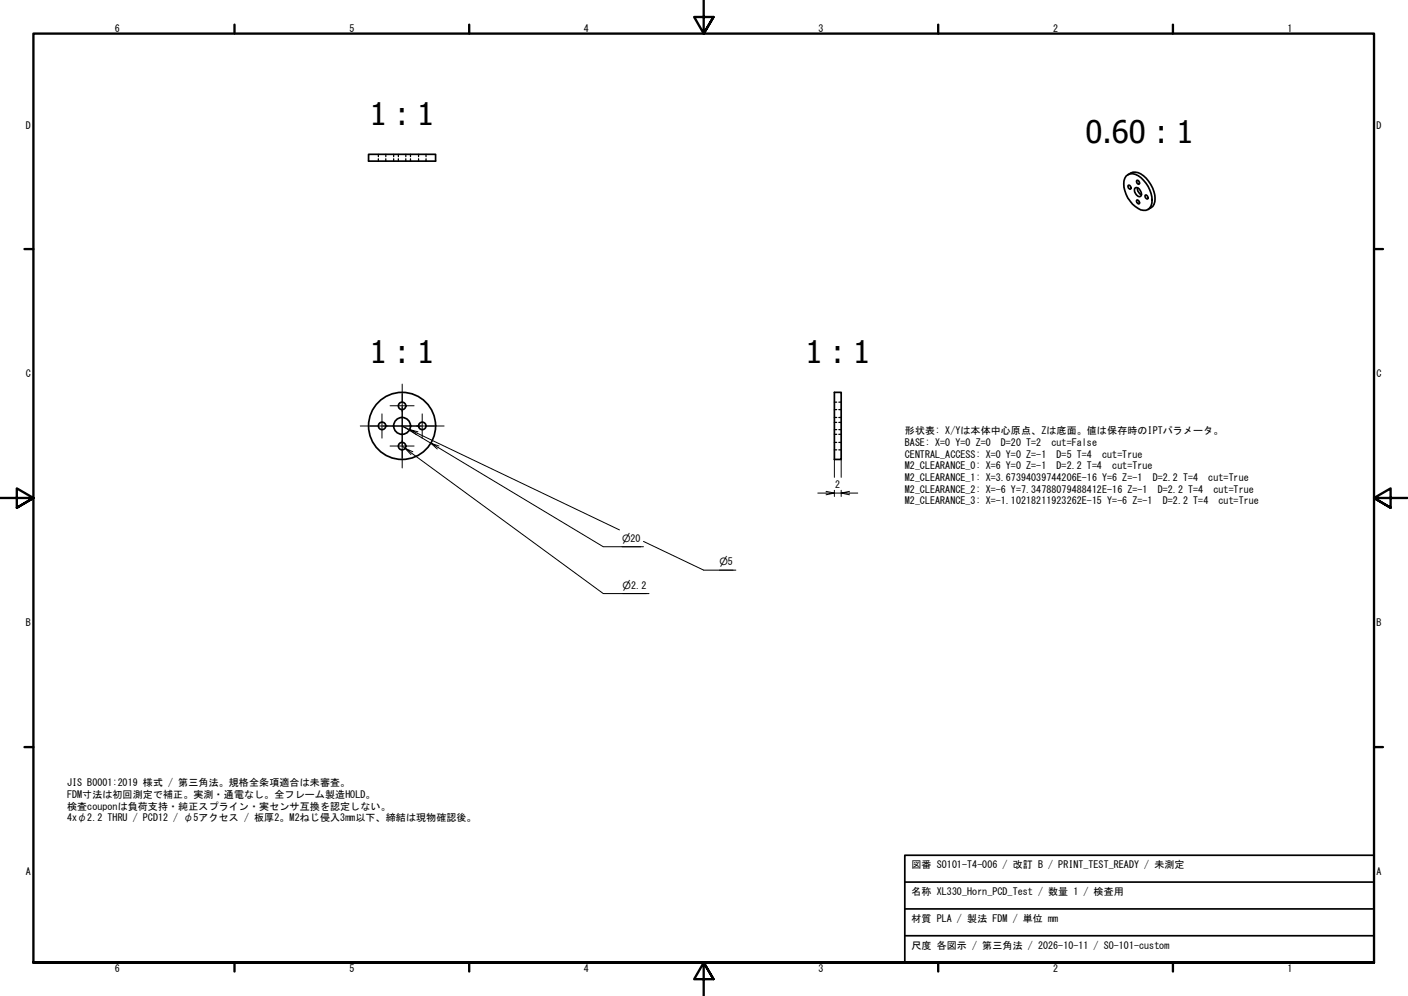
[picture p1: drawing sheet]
<svg xmlns="http://www.w3.org/2000/svg" width="420mm" height="297mm" viewBox="0 0 420 297" stroke-linecap="round" stroke-linejoin="round" font-family="sans-serif">
<!-- layer: Visible (ISO) -->
<g fill="none" stroke="#000" stroke-width=".51">
<path d="M110 46h20v2.1h-20zM336 52.5a3.1 3.1 0 0 1 4.4 .4 8.6 8.6 0 0 1 3.1 8.5 2.41 2.41 0 0 1-3.9 .8 8.4 8.4 0 0 1-3.9-9.1zM336.5 52.1a3.5 3.5 0 0 1 4.7 .3 8.5 8.5 0 0 1 3.2 8.5l-.4 .7-1.4 .9M336.7 55.2a.7 .7 0 0 1 .7 .5 .7 .7 0 0 1-.2 .7 .82 .82 0 0 1-.5-1.2zM338.8 56a1.75 1.75 0 0 1 1.5 2.6 1.75 1.75 0 0 1-1.5-2.6zM339.3 59.6l.5 .3 .2 .9a.74 .74 0 0 1-.7-.4 .74 .74 0 0 1 0-.8zM339.3 53.8a.7 .7 0 0 1 .7 .4 .7 .7 0 0 1-.2 .8 .82 .82 0 0 1-.5-1.2zM339.4 56a2.07 2.07 0 0 0 1.2 2.1M341.8 58.2h.3a.74 .74 0 0 1 .2 1.2 .82 .82 0 0 1-.5-1.2zM249 117h2v20h-2z"/>
<circle cx="114" cy="127" r="1.11"/>
<circle cx="120" cy="127" r="10"/>
<circle cx="120" cy="127" r="2.51"/>
<circle cx="120" cy="133" r="1.11"/>
<circle cx="120" cy="121" r="1.11"/>
<circle cx="126" cy="127" r="1.11"/>
</g>
<!-- layer: Hidden (ISO) -->
<g fill="none" stroke="#000" stroke-width=".38">
<path d="M112.9 46v.7M112.9 47.4v.7M115.1 46v.7M115.1 47.4v.7M117.5 46v.7M117.5 47.4v.7M118.9 46v.7M118.9 47.4v.7M121.1 46v.7M121.1 47.4v.7M122.5 46v.7M122.5 47.4v.7"/>
<path d="M124.9 46v.7M124.9 47.4v.7M127.1 46v.7M127.1 47.4v.7M249 119.9h.7M250.3 119.9h.7M249 134.2h.7M249 131.9h.7M249 122.2h.7M249 128.1h.7M249 126h.7M249 129.5h.7"/>
<path d="M249 124.5h.7M250.3 134.2h.7M250.3 131.9h.7M250.3 122.2h.7M250.3 128.1h.7M250.3 126h.7M250.3 129.5h.7M250.3 124.5h.7"/>
</g>
<!-- layer: Border (ISO) -->
<g fill="none" stroke="#000" stroke-width=".7">
<path d="M70 7.4v2.6M140 7.4v2.6M210 0v10l-2.9-4.9h5.8l-2.9 4.9 2.9-4.9M280 7.4v2.6M350 7.4v2.6M7.3 74.3h2.7M410 74.3h2.7M0 148.5h10l-5-2.8v5.7l5-2.9-5 2.9M420 148.5h-10l5-2.8v5.7l-5-2.9 5 2.9M7.3 222.8h2.7M410 222.8h2.7M10 287.1v-277.1h400v277.1h-400h400"/>
<path d="M70 287.1v2.6M140 287.1v2.6M212.9 292l-2.9-4.9 2.9 4.9h-5.8l2.9-4.9v9.9M280 287.1v2.6M350 287.1v2.6"/>
</g>
<!-- layer: Title (ISO) -->
<path d="M270 255.1h140v32h-140zM270 263.1h140M270 271.1h140M270 279.1h140" fill="none" stroke="#000" stroke-width=".51"/>
<!-- layer: Center Mark (ISO) -->
<g fill="none" stroke="#000" stroke-width=".3">
<path d="M120 117.5v7.1M120 114.5v5.3M107.5 127h5.3M110.4 127h7.2M114 123.4v7.3M114.2 127h1.6M115 127h10M116.4 133h7.2M116.4 121h7.2M117.2 127h5.5M120 129.5v7.1M120 122v10.1"/>
<path d="M120 121.3v1.5M120 124.3v5.5M120 131.3v1.5M120 134.3v5.3M122.4 127h7.2M124.3 127h1.4M126 123.4v7.3M127.3 127h5.2"/>
</g>
<!-- layer: Dimension (ISO) -->
<g fill="none" stroke="#000" stroke-width=".3">
<path d="M120 133l2.6 2.6M123.2 134.7l-2.3-1 59.1 43.3h13.7M124.3 129.7l-2.1-1.6-2.2-1.1 8.6 5.2 1.9 1.7M124.7 128.8l-2.5-.7 62.6 29.9M131 133l-2.4-.8 51.4 30.9h12M249 137v5.4M251 137v5.4M244 147.1h5l-2.5 .5M246.5 146.5l7 1.1M249 146.2v1.9M251 146.2v1.9M253.5 146.5l-2.5 .6h5"/>
<path d="M185.6 163.1h5.6M185.8 177h7.1M192 161.5l18 8.5h9.6"/>
</g>
<g font-size="9.3">
<text x="110.4" y="37.3">1 : 1</text>
<text x="323.9" y="42.7">0.60 : 1</text>
<text x="110.4" y="108.3">1 : 1</text>
<text x="240.4" y="108.3">1 : 1</text>
</g>
<g font-size="3">
<text x="34.2" y="9.6">6</text>
<text x="104.3" y="9.6">5</text>
<text x="174.2" y="9.6">4</text>
<text x="244.2" y="9.6">3</text>
<text x="314.3" y="9.6">2</text>
<text x="384.2" y="9.6">1</text>
<text x="7.7" y="38.3">D</text>
<text x="410.8" y="38.3">D</text>
<text x="7.7" y="112.6">C</text>
<text x="410.8" y="112.6">C</text>
<text x="270" y="129.5">形状表: X/Yは本体中心原点、Zは底面。値は保存時のIPTパラメータ。</text>
<text x="270" y="133">BASE: X=0 Y=0 Z=0</text>
<text x="270" y="136.4">CENTRAL_ACCESS: X=0 Y=0 Z=-1</text>
<text x="298.7" y="133">D=20 T=2</text>
<text x="313.8" y="133">cut=False</text>
<text x="315.3" y="136.4">D=5 T=4</text>
<text x="328.9" y="136.4">cut=True</text>
<text x="270" y="139.9">M2_CLEARANCE_0: X=6 Y=0 Z=-1</text>
<text x="270" y="143.4">M2_CLEARANCE_1: X=3.67394039744206E-16 Y=6 Z=-1</text>
<text x="315.3" y="139.9">D=2.2 T=4</text>
<text x="331.9" y="139.9">cut=True</text>
<text x="344" y="143.4">D=2.2 T=4</text>
<text x="360.6" y="143.4">cut=True</text>
<text x="249.2" y="145.5">2</text>
<text x="270" y="146.9">M2_CLEARANCE_2: X=-6 Y=7.34788079488412E-16 Z=-1</text>
<text x="345.5" y="146.9">D=2.2 T=4</text>
<text x="362.1" y="146.9">cut=True</text>
<text x="270" y="150.4">M2_CLEARANCE_3: X=-1.10218211923262E-15 Y=-6 Z=-1</text>
<text x="347" y="150.4">D=2.2 T=4</text>
<text x="363.6" y="150.4">cut=True</text>
<text x="185.6" y="161.6">⌀20</text>
<text x="214.7" y="168.6">⌀5</text>
<text x="185.8" y="175.6">⌀2.2</text>
<text x="7.7" y="186.8">B</text>
<text x="410.8" y="186.8">B</text>
<text x="20" y="234.6">JIS B0001:2019 様式 / 第三角法。規格全条項適合は未審査。</text>
<text x="20" y="238">FDM寸法は初回測定で補正。実測・通電なし。全フレーム製造HOLD。</text>
<text x="20" y="241.5">検査couponは負荷支持・純正スプライン・実センサ互換を認定しない。</text>
<text x="20" y="245">4xφ2.2 THRU / PCD12 / φ5アクセス / 板厚2。M2ねじ侵入3mm以下、締結は現物確認後。</text>
<text x="7.7" y="261">A</text>
<text x="272" y="259">図番 SO101-T4-006 / 改訂 B / PRINT_TEST_READY / 未測定</text>
<text x="410.8" y="261">A</text>
<text x="272" y="267">名称 XL330_Horn_PCD_Test / 数量 1 / 検査用</text>
<text x="272" y="275">材質 PLA / 製法 FDM / 単位 mm</text>
<text x="272" y="283">尺度 各図示 / 第三角法 / 2026-10-11 / SO-101-custom</text>
<text x="34.2" y="289.7">6</text>
<text x="104.3" y="289.7">5</text>
<text x="174.2" y="289.7">4</text>
<text x="244.2" y="289.7">3</text>
<text x="314.3" y="289.7">2</text>
<text x="384.2" y="289.7">1</text>
</g>
</svg>
